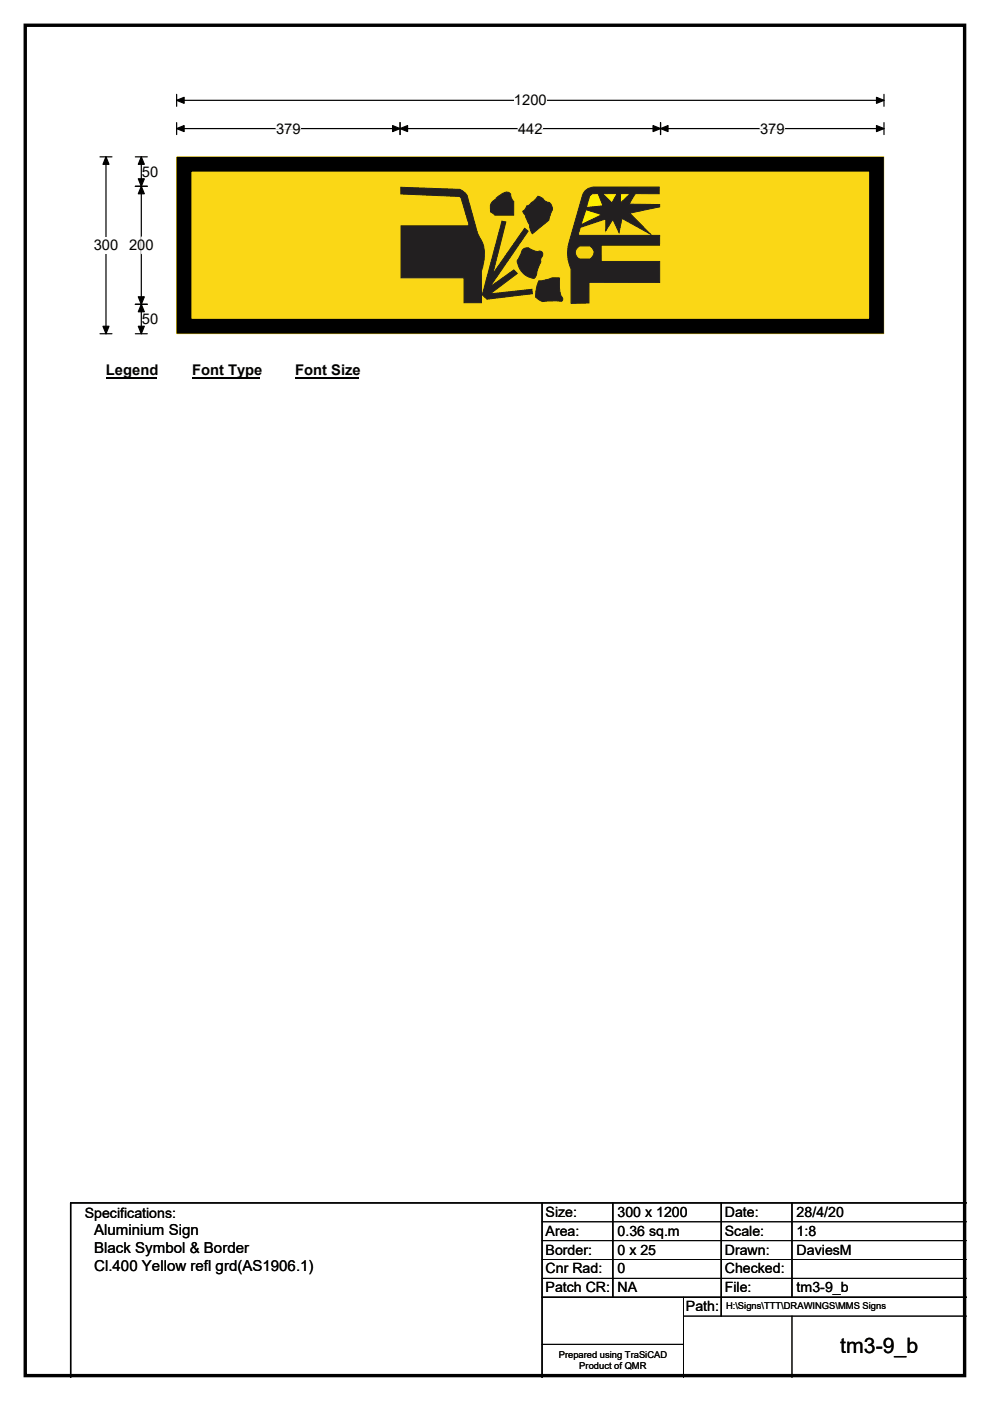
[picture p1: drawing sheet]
<svg xmlns="http://www.w3.org/2000/svg" width="210mm" height="297mm" viewBox="0 0 210 297" stroke-linecap="round" stroke-linejoin="round" font-family="sans-serif">
<path d="M5.4 5.4h199.2v286.3h-199.2z" fill="none" stroke="#000" stroke-width=".72"/>
<path d="M37.5 21.3h150M37.5 20v2.5M187.5 20v2.5" fill="none" stroke="#000" stroke-width=".25"/>
<path d="M37.5 21.3l1.6-.7v1.3zM185.9 20.6l1.6 .7-1.6 .6z" fill="#000" stroke="#000" stroke-width=".25"/>
<path d="M109 19.5h7v3.5h-7z" fill="#fff"/>
<path d="M21.2 33.3h2.5M22.5 33.3v37.5M37.5 27.3h150M37.5 26v2.5M84.9 26v2.5M140.1 26v2.5M187.5 26v2.5M21.2 70.8h2.5" fill="none" stroke="#000" stroke-width=".25"/>
<path d="M22.5 33.3l.6 1.5h-1.3zM37.5 27.3l1.6-.7v1.3zM84.9 27.3l1.5-.7v1.3zM83.3 26.6l1.6 .7-1.6 .6zM138.5 26.6l1.6 .7-1.6 .6zM140.1 27.3l1.6-.7v1.3zM185.9 26.6l1.6 .7-1.6 .6zM21.8 69.2h1.3l-.6 1.6z" fill="#000" stroke="#000" stroke-width=".25"/>
<path d="M58.5 27.3h5.3M109.9 27.3h5.2M161.2 27.3h5.2" fill="none" stroke="#fff" stroke-width=".25"/>
<path d="M19.9 50.3h5.2v3.5h-5.2z" fill="#fff"/>
<path d="M28.7 39.5h2.5M28.7 33.3h2.5M30 33.3v37.5M28.7 64.5h2.5M28.7 70.8h2.5" fill="none" stroke="#000" stroke-width=".25"/>
<path d="M30 39.5l.6 1.6h-1.3zM30 33.3l.6 1.5h-1.3zM29.3 37.9h1.3l-.6 1.6zM29.3 62.9h1.3l-.6 1.6zM30 64.5l.6 1.6h-1.3zM29.3 69.2h1.3l-.6 1.6z" fill="#000" stroke="#000" stroke-width=".25"/>
<path d="M30 50.2v3.6" fill="none" stroke="#fff" stroke-width=".25"/>
<path d="M22.5 76.8h10.7v3.4h-10.7z" fill="#fff"/>
<path d="M22.5 80h10.7" fill="none" stroke="#000" stroke-width=".32"/>
<path d="M40.7 76.8h14.4v3.4h-14.4z" fill="#fff"/>
<path d="M40.7 80h14.4" fill="none" stroke="#000" stroke-width=".32"/>
<path d="M62.6 76.8h13.5v3.4h-13.5z" fill="#fff"/>
<path d="M62.6 80h13.5" fill="none" stroke="#000" stroke-width=".32"/>
<path d="M37.5 33.3h150v37.4h-150z" fill="#fad716"/>
<path d="M37.5 33.3h150v37.4h-150z" fill="none" stroke="#fad716" stroke-width=".21"/>
<path d="M39 34.8h146.9v34.4h-146.9z" fill="none" stroke="#000" stroke-width="3.1"/>
<g fill="#221f20" stroke="#221f20" stroke-width=".21">
<path d="M85 39.7l12.5 .5 .5 .2 .7 .5 .4 .6 2.2 7.9a7.9 7.9 0 0 1 .8 8v6.8h-3.7v-5.3h-13.3l-.1-11h13.8l.6-.1v-.2l-1.6-5.6-.3-.3-12.5-.6z" fill-rule="evenodd"/>
<path d="M106.5 46.9l.8 .2-2.8 11 6.8-9.7 .7 .6-8.1 11.9 5.1-3.7 .7 .8-5.8 4.3 8.9-1 .1 1-9.6 1.1-1-.9z" fill-rule="evenodd"/>
<path d="M104.6 42.6l.6-.4v-.2l1.1-.8a1.35 1.35 0 0 1 2-.1l.1 .8 .6 .8-.1 2.9h-3.9l-1-.7v-1.3z" fill-rule="evenodd"/>
<path d="M111.7 43.6l.5-.1 1.9-1.9 .7 .3 .5 .4a1.54 1.54 0 0 0 1.2 .6 1.68 1.68 0 0 1 .3 2.4l-.4 1.4-3.5 2.9-.5-1.2a2.2 2.2 0 0 0-.6-1.6l-.4-1.3-.5-.7 .5-.5z" fill-rule="evenodd"/>
<path d="M111 52.8a1.37 1.37 0 0 1 1.8 .2 2.2 2.2 0 0 0 1.7 .2l.3 .1a.9 .9 0 0 1 0 1.4l-.1 .3a1.34 1.34 0 0 1-.4 1.3l-.4 1.4a1.58 1.58 0 0 1-.7 1.3 4.2 4.2 0 0 1-3.5-3.7z" fill-rule="evenodd"/>
<path d="M124 40.5a2.89 2.89 0 0 1 2.1-.9l13.7 .1v1.4l-5.1-.1-1.3 2.3 6.5 .1v.5l-6.3 1.3 4.3 4.4-6-3.3-.6 3-1.3-2.8-1.5 2.4v-2.5l-5.4 1.8-.5 1.5 .3 .2h17v2.1h-12.4v3.4h12.4v4.5h-15v4.3l-3.8 .1v-7.3a7.9 7.9 0 0 1-.4-5.5l2.8-10z" fill-rule="evenodd"/>
</g>
<g fill="#fff100" stroke="#221f20" stroke-width=".21">
<path d="M124.3 44.4l3.4 1.1-4.5 2.2z"/>
<path d="M127.8 41.1l3.1-.1-1.1 2z"/>
<path d="M131.6 41h2.1l-2.1 2.1z"/>
<path d="M125.3 41.4l.4-.3 1.2-.1 1 2.6-3.5 .4 .7-2.4z" fill-rule="evenodd"/>
</g>
<path d="M122.5 52.5l.5-.4h2.1a1.54 1.54 0 0 1 .9 1.4 1.54 1.54 0 0 1-.8 1.4h-2.3a1.49 1.49 0 0 1-.4-2.4z" fill-rule="evenodd" fill="#f7d506" stroke="#221f20" stroke-width=".21"/>
<path d="M114.3 59.6l1.4-.2 1.3-.5h1.7a6.9 6.9 0 0 0 .7 4.5l-.3 .5h-3.4a2.38 2.38 0 0 1-2.1-.9l.2-1.8z" fill-rule="evenodd" fill="#221f20" stroke="#221f20" stroke-width=".21"/>
<path d="M115 255v37M130 255v20M153 255v24M168 255v20M205 255h-190v37M115 275h90" fill="none" stroke="#000" stroke-width=".3"/>
<path d="M115 259h90M115 263h90M115 267h90M115 271h90M145 279h60M145 275v17M168 279v13M115 285h30" fill="none" stroke="#000" stroke-width=".21"/>
<text font-size="4.5" x="178.2" y="286.9">tm3-9_b</text>
<g font-size="3.2">
<text x="20" y="261.9">Aluminium Sign</text>
<text x="20" y="265.7">Black Symbol &amp; Border</text>
<text x="20" y="269.6">Cl.400 Yellow refl grd(AS1906.1)</text>
</g>
<g font-size="3.1">
<text x="109" y="22.3">1200</text>
<text x="58.5" y="28.3">379</text>
<text x="109.9" y="28.3">442</text>
<text x="161.2" y="28.3">379</text>
<text x="30.1" y="37.4">50</text>
<text x="19.9" y="53.1">300</text>
<text x="27.4" y="53">200</text>
<text x="30.1" y="68.7">50</text>
<text x="22.5" y="79.6">Legend</text>
<text x="40.7" y="79.6">Font Type</text>
<text x="62.6" y="79.6">Font Size</text>
</g>
<g font-size="3">
<text x="115.7" y="258">Size:</text>
<text x="131" y="258">300 x 1200</text>
<text x="153.7" y="258">Date:</text>
<text x="169" y="258">28/4/20</text>
<text x="18" y="258.2">Specifications:</text>
<text x="115.7" y="262">Area:</text>
<text x="131" y="262">0.36 sq.m</text>
<text x="153.7" y="262">Scale:</text>
<text x="169" y="262">1:8</text>
<text x="115.7" y="266">Border:</text>
<text x="115.7" y="270">Cnr Rad:</text>
<text x="131" y="266">0 x 25</text>
<text x="131" y="270">0</text>
<text x="153.7" y="266">Drawn:</text>
<text x="153.7" y="270">Checked:</text>
<text x="169" y="266">DaviesM</text>
<text x="115.7" y="274">Patch CR:</text>
<text x="131" y="274">NA</text>
<text x="153.7" y="274">File:</text>
<text x="169" y="274">tm3-9_b</text>
<text x="145.5" y="278">Path:</text>
</g>
<g font-size="2">
<text x="154" y="277.6">H:\Signs\TTT\DRAWINGS\MMS Signs</text>
<text x="118.5" y="287.8">Prepared using TraSiCAD</text>
<text x="122.9" y="290.2">Product of QMR</text>
</g>
</svg>
